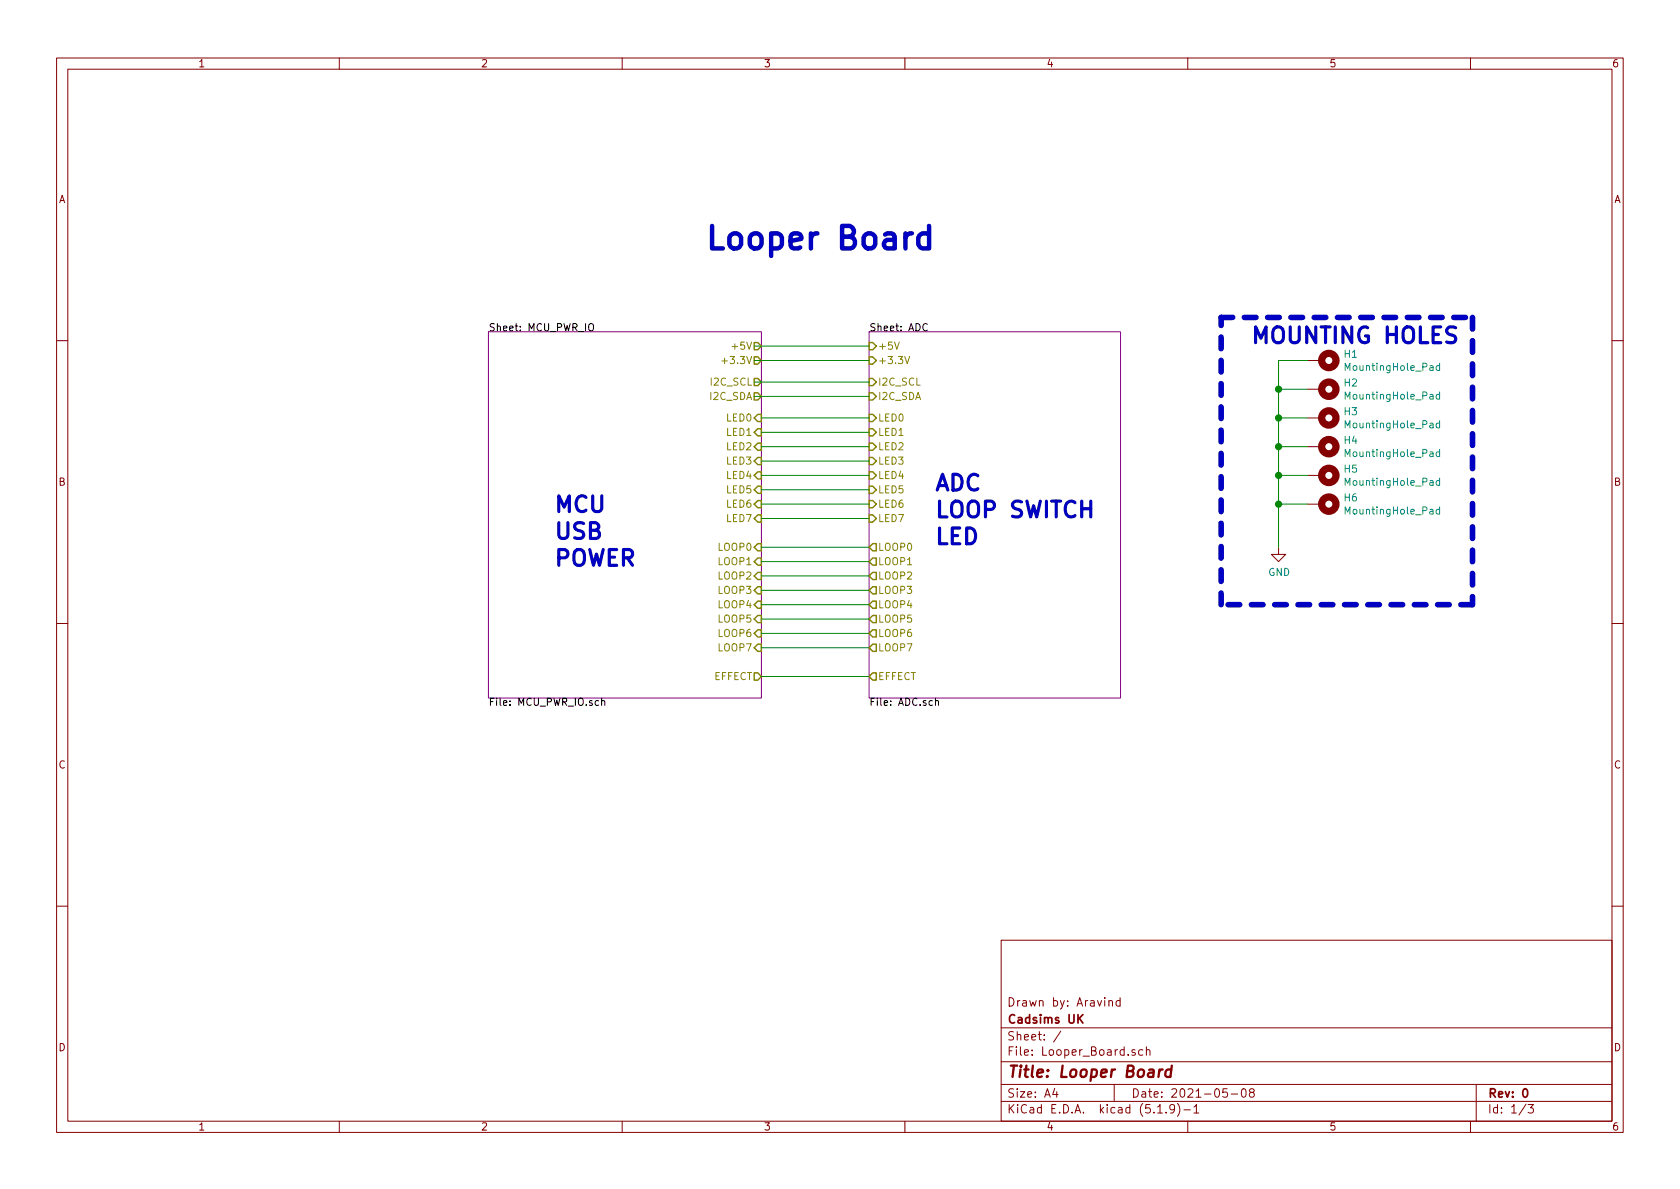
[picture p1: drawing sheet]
EESchema Schematic File Version 4
EELAYER 30 0
EELAYER END
$Descr A4 11693 8268
encoding utf-8
Sheet 1 3
Title "Looper Board"
Date "2021-05-08"
Rev "0"
Comp "Cadsims UK"
Comment1 "Drawn by: Aravind"
Comment2 ""
Comment3 ""
Comment4 ""
$EndDescr
$Sheet
S 6050 2300 1750 2550
U 609694D5
F0 "ADC" 50
F1 "ADC.sch" 50
F2 "+3.3V" I L 6050 2500 50 
F3 "I2C_SCL" I L 6050 2650 50 
F4 "I2C_SDA" I L 6050 2750 50 
F5 "+5V" I L 6050 2400 50 
F6 "LED0" I L 6050 2900 50 
F7 "LED1" I L 6050 3000 50 
F8 "LOOP0" O L 6050 3800 50 
F9 "LED2" I L 6050 3100 50 
F10 "LED3" I L 6050 3200 50 
F11 "LED4" I L 6050 3300 50 
F12 "LED5" I L 6050 3400 50 
F13 "LED6" I L 6050 3500 50 
F14 "LED7" I L 6050 3600 50 
F15 "LOOP1" O L 6050 3900 50 
F16 "LOOP2" O L 6050 4000 50 
F17 "LOOP3" O L 6050 4100 50 
F18 "LOOP4" O L 6050 4200 50 
F19 "LOOP5" O L 6050 4300 50 
F20 "LOOP6" O L 6050 4400 50 
F21 "LOOP7" O L 6050 4500 50 
F22 "EFFECT" O L 6050 4700 50 
$EndSheet
Text Notes 6500 3800 0    110  ~ 22
ADC\nLOOP SWITCH\nLED
Text Notes 3850 3950 0    110  ~ 22
MCU\nUSB\nPOWER
Wire Wire Line
	5250 2400 6050 2400
Wire Wire Line
	6050 2500 5250 2500
$Sheet
S 3400 2300 1900 2550
U 63F23F40
F0 "MCU_PWR_IO" 50
F1 "MCU_PWR_IO.sch" 50
F2 "+3.3V" O R 5300 2500 50 
F3 "+5V" O R 5300 2400 50 
F4 "I2C_SCL" O R 5300 2650 50 
F5 "I2C_SDA" O R 5300 2750 50 
F6 "LED0" I R 5300 2900 50 
F7 "LED1" I R 5300 3000 50 
F8 "LOOP0" I R 5300 3800 50 
F9 "LED2" I R 5300 3100 50 
F10 "LED3" I R 5300 3200 50 
F11 "LED4" I R 5300 3300 50 
F12 "LED5" I R 5300 3400 50 
F13 "LED6" I R 5300 3500 50 
F14 "LED7" I R 5300 3600 50 
F15 "LOOP1" I R 5300 3900 50 
F16 "LOOP2" I R 5300 4000 50 
F17 "LOOP3" I R 5300 4100 50 
F18 "LOOP4" I R 5300 4200 50 
F19 "LOOP5" I R 5300 4300 50 
F20 "LOOP6" I R 5300 4400 50 
F21 "LOOP7" I R 5300 4500 50 
F22 "EFFECT" O R 5300 4700 50 
$EndSheet
Wire Wire Line
	5250 2650 6050 2650
Wire Wire Line
	6050 2750 5250 2750
Wire Wire Line
	5300 2900 6050 2900
Wire Wire Line
	6050 3000 5300 3000
Wire Wire Line
	5300 3100 6050 3100
Wire Wire Line
	6050 3200 5300 3200
Wire Wire Line
	5300 3300 6050 3300
Wire Wire Line
	6050 3400 5300 3400
Wire Wire Line
	5300 3500 6050 3500
Wire Wire Line
	6050 3600 5300 3600
Wire Wire Line
	5300 3800 6050 3800
Wire Wire Line
	6050 3900 5300 3900
Wire Wire Line
	5300 4000 6050 4000
Wire Wire Line
	6050 4100 5300 4100
Wire Wire Line
	5300 4200 6050 4200
Wire Wire Line
	6050 4300 5300 4300
Wire Wire Line
	5300 4400 6050 4400
Wire Wire Line
	6050 4500 5300 4500
Wire Wire Line
	5300 4700 6050 4700
Text Notes 4900 1750 0    157  ~ 31
Looper Board
$Comp
L Mechanical:MountingHole_Pad H1
U 1 1
P 9200 2500
F 0 "H1" V 9154 2650 50  0000 L CNN
F 1 "MountingHole_Pad" V 9245 2650 50  0000 L CNN
F 2 "MountingHole:MountingHole_3mm_Pad_Via" H 9200 2500 50  0001 C CNN
F 3 "~" H 9200 2500 50  0001 C CNN
	1    9200 2500
	0    1    1    0   
$EndComp
$Comp
L Mechanical:MountingHole_Pad H2
U 1 1
P 9200 2700
F 0 "H2" V 9154 2850 50  0000 L CNN
F 1 "MountingHole_Pad" V 9245 2850 50  0000 L CNN
F 2 "MountingHole:MountingHole_3mm_Pad_Via" H 9200 2700 50  0001 C CNN
F 3 "~" H 9200 2700 50  0001 C CNN
	1    9200 2700
	0    1    1    0   
$EndComp
$Comp
L Mechanical:MountingHole_Pad H3
U 1 1
P 9200 2900
F 0 "H3" V 9154 3050 50  0000 L CNN
F 1 "MountingHole_Pad" V 9245 3050 50  0000 L CNN
F 2 "MountingHole:MountingHole_3mm_Pad_Via" H 9200 2900 50  0001 C CNN
F 3 "~" H 9200 2900 50  0001 C CNN
	1    9200 2900
	0    1    1    0   
$EndComp
$Comp
L Mechanical:MountingHole_Pad H4
U 1 1
P 9200 3100
F 0 "H4" V 9154 3250 50  0000 L CNN
F 1 "MountingHole_Pad" V 9245 3250 50  0000 L CNN
F 2 "MountingHole:MountingHole_3mm_Pad_Via" H 9200 3100 50  0001 C CNN
F 3 "~" H 9200 3100 50  0001 C CNN
	1    9200 3100
	0    1    1    0   
$EndComp
$Comp
L Mechanical:MountingHole_Pad H5
U 1 1
P 9200 3300
F 0 "H5" V 9154 3450 50  0000 L CNN
F 1 "MountingHole_Pad" V 9245 3450 50  0000 L CNN
F 2 "MountingHole:MountingHole_3mm_Pad_Via" H 9200 3300 50  0001 C CNN
F 3 "~" H 9200 3300 50  0001 C CNN
	1    9200 3300
	0    1    1    0   
$EndComp
$Comp
L Mechanical:MountingHole_Pad H6
U 1 1
P 9200 3500
F 0 "H6" V 9154 3650 50  0000 L CNN
F 1 "MountingHole_Pad" V 9245 3650 50  0000 L CNN
F 2 "MountingHole:MountingHole_3mm_Pad_Via" H 9200 3500 50  0001 C CNN
F 3 "~" H 9200 3500 50  0001 C CNN
	1    9200 3500
	0    1    1    0   
$EndComp
Wire Wire Line
	9100 2500 8900 2500
Wire Wire Line
	8900 2500 8900 2700
Wire Wire Line
	8900 3500 9100 3500
Wire Wire Line
	9100 3300 8900 3300
Connection ~ 8900 3300
Wire Wire Line
	8900 3300 8900 3500
Wire Wire Line
	9100 3100 8900 3100
Connection ~ 8900 3100
Wire Wire Line
	8900 3100 8900 3300
Wire Wire Line
	9100 2900 8900 2900
Connection ~ 8900 2900
Wire Wire Line
	8900 2900 8900 3100
Wire Wire Line
	9100 2700 8900 2700
Connection ~ 8900 2700
Wire Wire Line
	8900 2700 8900 2900
$Comp
L power:GND #PWR03
U 1 1
P 8900 3800
F 0 "#PWR03" H 8900 3550 50  0001 C CNN
F 1 "GND" H 8905 3627 50  0000 C CNN
F 2 "" H 8900 3800 50  0001 C CNN
F 3 "" H 8900 3800 50  0001 C CNN
	1    8900 3800
	1    0    0    -1  
$EndComp
Wire Wire Line
	8900 3800 8900 3500
Connection ~ 8900 3500
Wire Notes Line width 39
	10250 2200 10250 4200
Wire Notes Line width 39
	10250 4200 8500 4200
Wire Notes Line width 39
	8500 4200 8500 2200
Wire Notes Line width 39
	8500 2200 10250 2200
Text Notes 8700 2400 0    110  ~ 22
MOUNTING HOLES
$EndSCHEMATC
